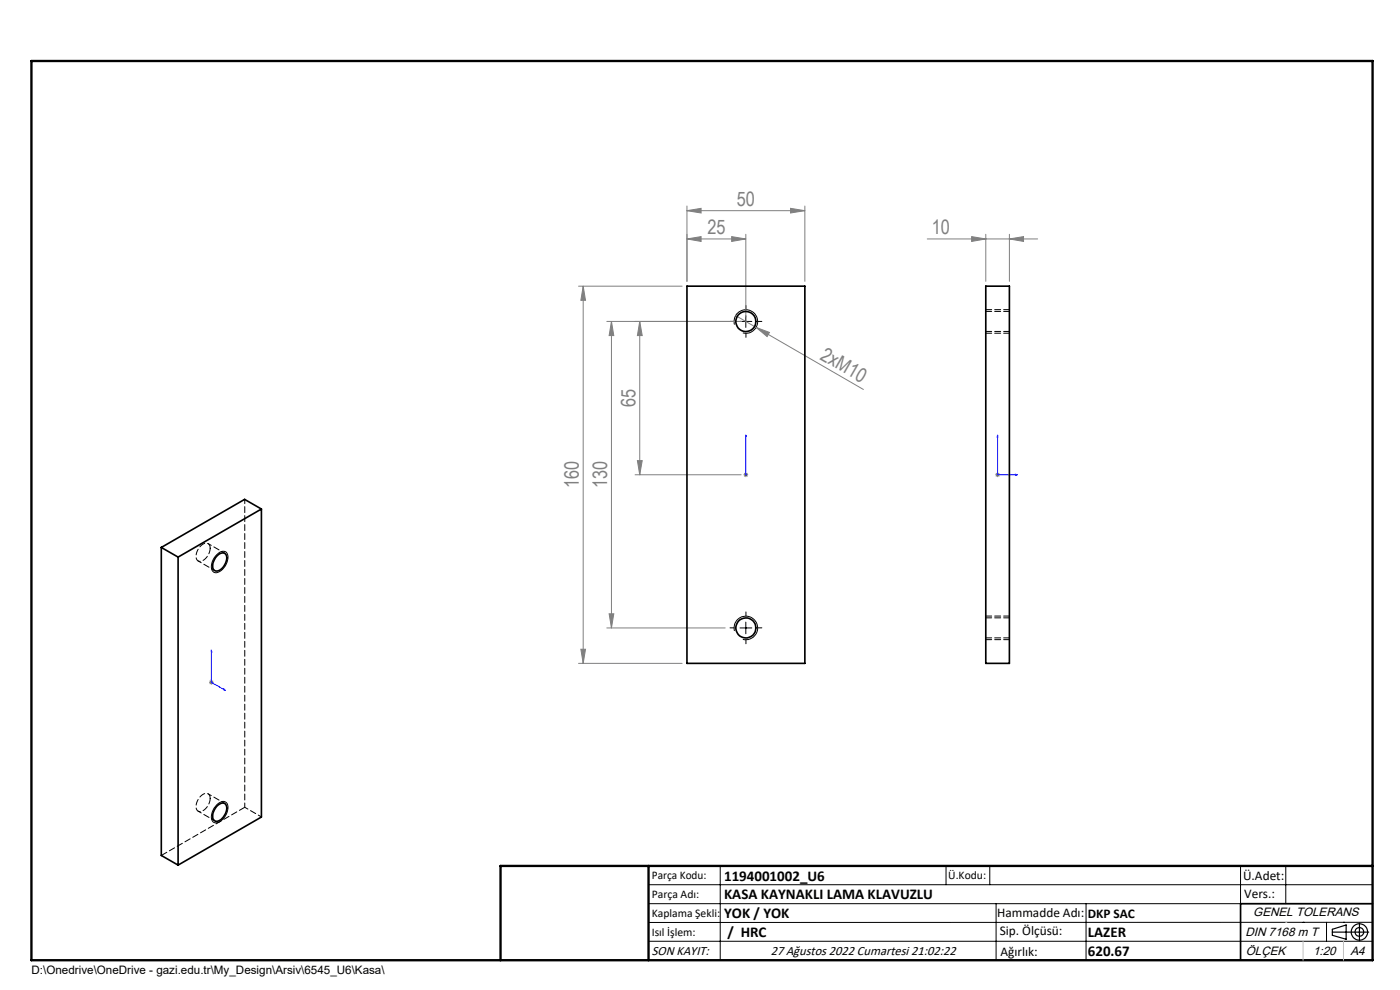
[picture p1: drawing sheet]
<svg xmlns="http://www.w3.org/2000/svg" width="297mm" height="210mm" viewBox="0 0 297 210" stroke-linecap="round" stroke-linejoin="round" font-family="sans-serif">
<g fill="none" stroke="#000" stroke-width=".21">
<path d="M155.8 68.9a2.5 2.5 0 0 1 2.2-3.2 2.5 2.5 0 0 1 2.7 2.7 2.5 2.5 0 0 1-3.1 2.2M157 68.2h2.5M158.2 66.9v2.6M46 117.7a1.28 1.28 0 0 1 1.1-.8 1.28 1.28 0 0 1 1.2 .8 3.3 3.3 0 0 1-2.6 3.8 1.55 1.55 0 0 1-.7-2.3zM155.8 133.8a2.49 2.49 0 0 1 2.2-3.1 2.49 2.49 0 0 1 2.7 2.7 2.49 2.49 0 0 1-3.1 2.2M157 133.2h2.5M158.2 132v2.4M46 170.7l.3-.2a1.17 1.17 0 0 1 1.4-.4 1.17 1.17 0 0 1 .7 1.3 3.6 3.6 0 0 1-2.4 3.1 1.22 1.22 0 0 1-1.1-1.8l.5-1.3zM137.6 187.7h153.6M137.6 191.7h153.6M137.6 199.7h153.6M152.8 183.7v20"/>
<path d="M200.7 183.7v4M210 183.7v4M211.3 191.7v12M230.4 191.7v12M263.2 183.7v20M272.8 183.7v8M276.4 195.6h.1M281.4 195.6v4.1M285 195.6h.1M291.2 195.6l-153.6 .1"/>
</g>
<g fill="none" stroke="#000" stroke-width=".25">
<path d="M282.6 197.7h7.8M282.6 197.1l3-.9v3l-3-.8zM288.4 195.8v3.8M106.2 203.7h185"/>
<circle cx="288.4" cy="197.7" r="1.74"/>
<circle cx="288.4" cy="197.7" r=".93"/>
</g>
<path d="M158.2 92.3v.4v-.4M158.2 92.3v8.4M211.6 92.3l.1 .4h-.2zM211.6 92.3v8.4h4.2M158.2 100.6v.2zM158.2 100.7h.1M215.4 100.6l.4 .1-.4 .1zM44.8 137.9v6.8l3 1.7M44.8 137.9l.1 .3-.1-.1zM47.5 146.2l.3 .2h-.3z" fill="none" stroke="#00f" stroke-width=".21"/>
<g fill="none" stroke="#808080" stroke-width=".21">
<path d="M145.7 44.7l3-.5v1zM145.7 50.7l3-.5v1zM145.7 43.7v16M145.7 44.7h25M145.7 50.7h12.5M155.2 50.2l3 .5-3 .5zM158.2 49.7v17.5M167.7 44.2l3 .5-3 .5zM170.7 43.7v16M196.7 50.7h23.4M206.1 50.2l3 .5-3 .5zM209.1 49.7v10"/>
<path d="M214.1 50.7l3-.5v1zM214.1 49.7v10M122.7 60.7h22M123.7 60.7v80M123.7 60.7l.5 3h-1zM128.7 68.2h28.5M129.7 68.2l.5 3h-1zM129.7 68.2v65M135.7 68.2v32.5M135.7 68.2l.5 3h-1zM156.1 66.9l27.1 15.7M160.4 69.5l2.8 1-.5 .9z"/>
<path d="M135.2 97.7h1l-.5 3zM134.7 100.7h22.5M157.7 100.7h1M157.9 100.4l.7 .7M158.2 100.2v1M158.6 100.4l-.7 .7M211.1 100.7h1M211.3 100.4l.7 .7M211.6 100.2v1M212 100.4l-.7 .7M123.2 137.7h1l-.5 3zM128.7 133.2h25.1"/>
<path d="M129.2 130.2h1l-.5 3zM44.3 144.7h1M44.5 144.4l.7 .7M44.8 144.2v1M45.2 144.4l-.7 .7M122.7 140.7h22"/>
</g>
<path d="M155.7 68.2h-.8M158.2 65.7v-.9M158.2 70.7v.9M160.7 68.2h.9M155.7 133.2h-.8M158.2 130.7v-.9M158.2 135.7v.9M160.7 133.2h.9" fill="none" stroke="#000" stroke-width=".21" stroke-dasharray="15.2 1.3 1.3 1.3"/>
<path d="M209.1 70.7h5M214.1 65.7h-5M209.1 135.7h5M214.1 130.7h-5" fill="none" stroke="#000" stroke-width=".21" stroke-dasharray="1.3 .6"/>
<path d="M291.2 191.7h-28v12" fill="none" stroke="#000" stroke-width=".35"/>
<path d="M6.7 12.9h284.5v190.8h-284.5zM137.6 183.7v20M291.2 183.7h-185v20" fill="none" stroke="#000" stroke-width=".5"/>
<path d="M276.4 199.7v4M285 199.7v4" fill="none" stroke="#c0c0c0" stroke-width=".21"/>
<path d="M272.8 195.6h.1" fill="none" stroke="#c0c0c0" stroke-width=".25"/>
<g fill="#00f">
<path d="M158.2 100.6v.2zM158.2 92.3v.4z"/>
<path d="M47.5 146.2l.3 .2h-.3zM44.8 137.9l.1 .3-.1-.1z"/>
<path d="M215.4 100.6l.4 .1-.4 .1zM211.6 92.3l.1 .4h-.2z"/>
</g>
<g fill="#808080">
<path d="M160.4 69.5l2.8 1-.5 .9z"/>
<path d="M167.7 44.2l3 .5-3 .5zM145.7 44.7l3-.5v1zM214.1 50.7l3-.5v1zM206.1 50.2l3 .5-3 .5z"/>
<path d="M155.2 50.2l3 .5-3 .5zM145.7 50.7l3-.5v1z"/>
<path d="M123.7 60.7l.5 3h-1zM123.2 137.7h1l-.5 3zM135.7 68.2l.5 3h-1zM135.2 97.7h1l-.5 3zM129.7 68.2l.5 3h-1zM129.2 130.2h1l-.5 3z"/>
</g>
<g fill="none" stroke="#000" stroke-width=".35">
<path d="M145.7 60.7h25v80h-25zM209.1 60.7h5v80h-5zM34.2 116.1l3.6 2.1M34.2 116.1v65.4l3.6 2M37.8 118.2v65.3M45.9 118a1.16 1.16 0 0 1 1.1-.7 1.16 1.16 0 0 1 1.1 .7 3 3 0 0 1-2.2 3.1 .93 .93 0 0 1-.8-1.2l.2-.8zM55.5 108v65.3l-17.7 10.2M55.5 108l-17.7 10.2M55.5 108l-3.6-2.1-17.7 10.2M45.9 171.1l.3-.3a1.06 1.06 0 0 1 1.4-.4 1.06 1.06 0 0 1 .5 1.4 2.66 2.66 0 0 1-2.4 2.4 1.68 1.68 0 0 1-.2-2.4z"/>
<circle cx="158.2" cy="68.2" r="2.12"/>
<circle cx="158.2" cy="133.2" r="2.12"/>
</g>
<path d="M209.1 70.3h5M214.1 66.1h-5M44.6 116.3a.93 .93 0 0 0-.5-1 .93 .93 0 0 0-1.1 .2 2.88 2.88 0 0 0-1.2 3.2 1.34 1.34 0 0 0 2.1-.5l.4-.8 .3-1.1M209.1 135.3h5M214.1 131.1h-5M44.6 169.4a.93 .93 0 0 0-.5-1 .93 .93 0 0 0-1.1 .1 2.88 2.88 0 0 0-1.2 3.3 1.34 1.34 0 0 0 2.1-.6l.4-.7 .3-1.1M34.2 181.4l17.7-10.2" fill="none" stroke="#000" stroke-width=".21" stroke-dasharray="1.3 .6"/>
<path d="M51.9 171.2v-65.3" fill="none" stroke="#000" stroke-width=".21" stroke-dasharray="1.3 .6" stroke-dashoffset=".4"/>
<path d="M42 119l3.6 2M47.7 117.3l-3.6-2M42 172.1l3.6 2M47.7 170.4l-3.6-2M55.5 173.3l-3.6-2.1" fill="none" stroke="#000" stroke-width=".21" stroke-dasharray="1.3 .6" stroke-dashoffset=".5"/>
<g font-size="4.2" fill="#808080">
<text x="156.3" y="43.7">50</text>
<text x="150.1" y="49.7">25</text>
<text x="197.7" y="49.7">10</text>
<text x="173.8" y="76.1" transform="rotate(30 173.8 76.1)">2xM10</text>
<text x="134.8" y="86.4" transform="rotate(-90 134.8 86.4)">65</text>
<text x="122.8" y="103.6" transform="rotate(-90 122.8 103.6)">160</text>
<text x="128.8" y="103.6" transform="rotate(-90 128.8 103.6)">130</text>
</g>
<g font-size="3.2">
<text x="153.6" y="190.8">KASA KAYNAKLI LAMA KLAVUZLU</text>
<text x="153.6" y="186.8">1194001002_U6</text>
<text x="153.6" y="194.8">YOK / YOK</text>
<text x="154.3" y="198.8">/ HRC</text>
<text x="230.8" y="198.7">LAZER</text>
<text x="230.8" y="202.8">620.67</text>
</g>
<g font-size="2.8">
<text x="263.7" y="186.7">Ü.Adet:</text>
<text x="263.9" y="190.5">Vers.:</text>
<text x="211.5" y="194.5">Hammadde Adı:</text>
<text x="230.8" y="194.7">DKP SAC</text>
<text x="138.3" y="202.6">SON KAYIT:</text>
<text x="163.5" y="202.6">27 Ağustos 2022 Cumartesi 21:02:22</text>
<text x="212.1" y="198.4">Sip. Ölçüsü:</text>
<text x="212.2" y="202.7">Ağırlık:</text>
</g>
<g font-size="2.6">
<text x="265.9" y="194.4">GENEL TOLERANS</text>
<text x="264.2" y="198.5">DIN 7168 m T</text>
<text x="264.3" y="202.6">ÖLÇEK</text>
<text x="278.5" y="202.6">1:20</text>
<text x="286.5" y="202.6">A4</text>
</g>
<g font-size="2.5">
<text x="138.3" y="186.4">Parça Kodu:</text>
<text x="138.3" y="190.5">Parça Adı:</text>
<text x="201.2" y="186.5">Ü.Kodu:</text>
<text x="138.3" y="194.5">Kaplama Şekli:</text>
<text x="138.3" y="198.6">Isıl İşlem:</text>
<text x="6.7" y="206.7">D:\Onedrive\OneDrive - gazi.edu.tr\My_Design\Arsiv\6545_U6\Kasa\</text>
</g>
</svg>
